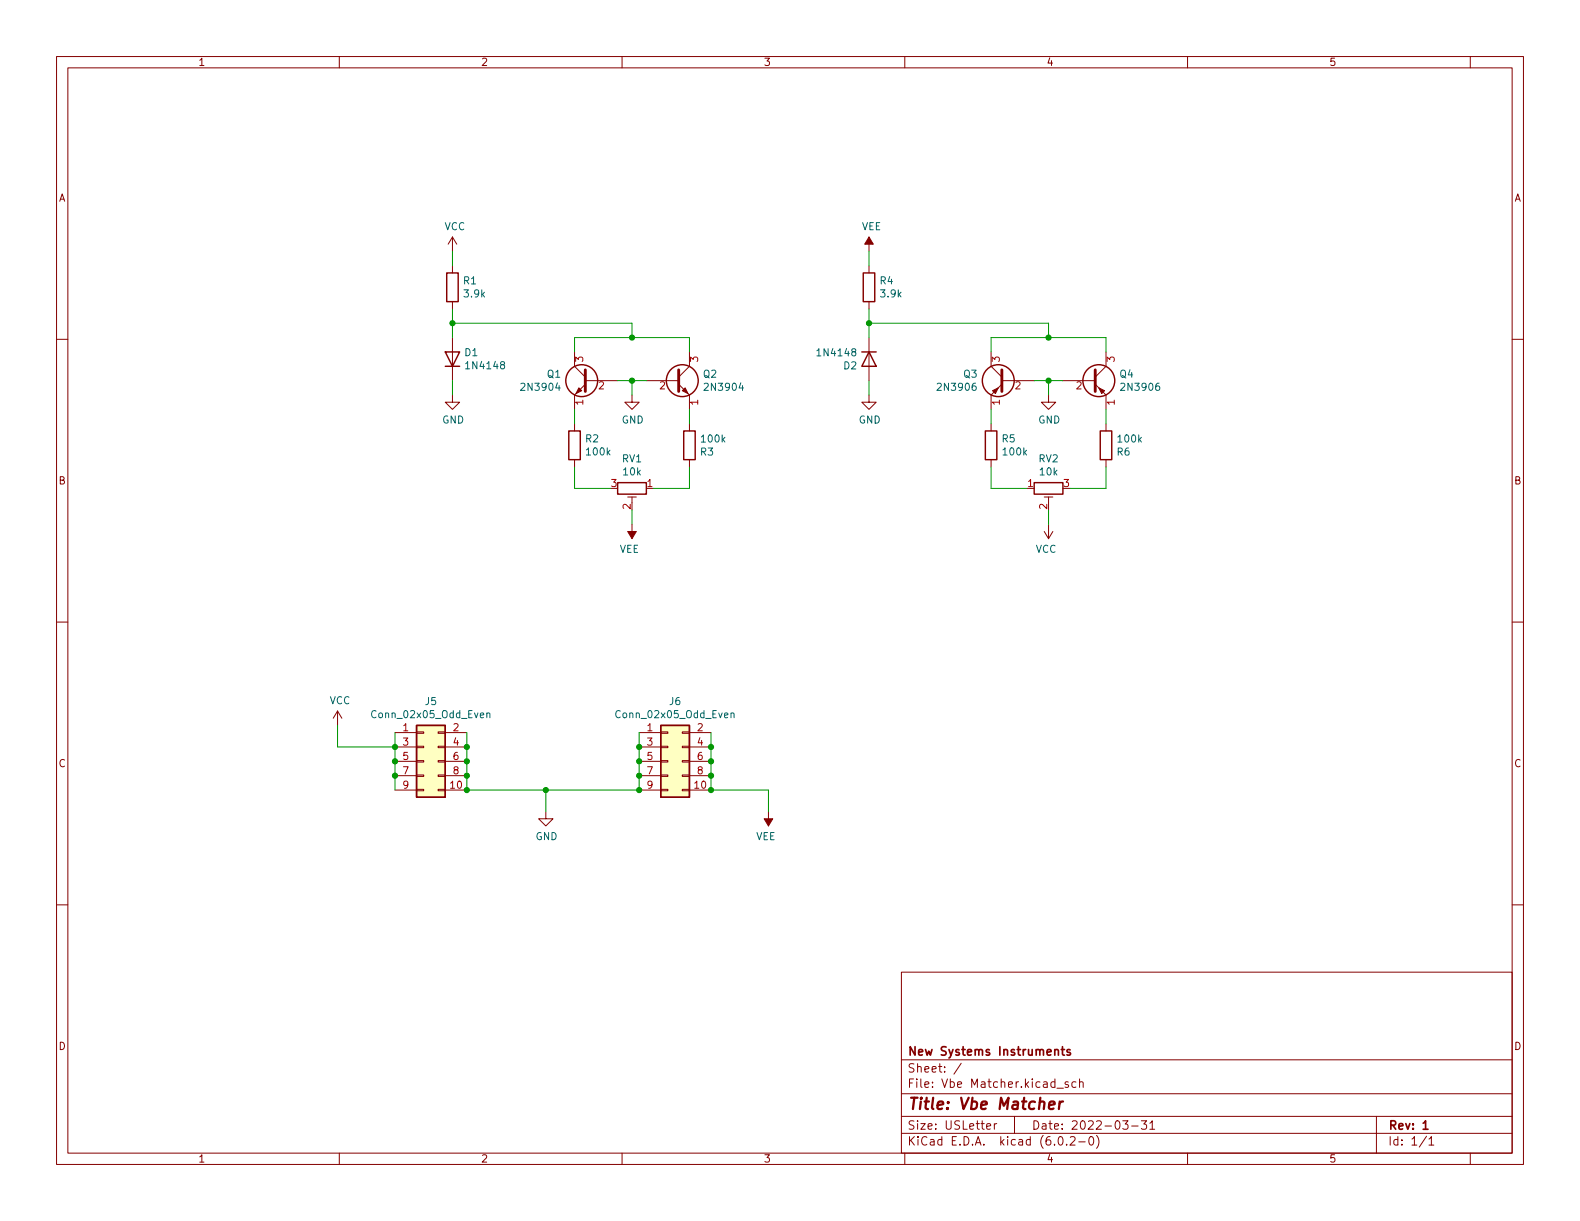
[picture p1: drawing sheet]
<svg xmlns="http://www.w3.org/2000/svg" width="279mm" height="216mm" viewBox="0 0 279 216" stroke-linecap="round" stroke-linejoin="round" font-family="sans-serif">
<g fill="none" stroke="#840000" stroke-width=".18">
<path d="M10 10h259.4v195.9h-259.4zM12 12h255.4v191.9h-255.4zM60 10v2M110 10v2M160 10v2M210 10v2M260 10v2M10 60h2M80 41.9l-.8 1.3M80 41.9v2.6M80 47v1.3M80 53.3v1.3"/>
<path d="M80 59.7v7.6M80 41.9l.8 1.3M153.7 41.9v2.6M153.7 47v1.3M153.7 53.3v1.3M153.7 59.7v7.6M267.4 60h2M80 69.9v1.2h1.3l-1.3 1.3-1.3-1.3h1.3M101.6 62.2v2.6l1.9 1.9M101.6 74.9v1.3M103.5 67.9l-1.9 2v2.5M103.5 67.3h5.7"/>
<path d="M111.8 69.9v1.2h1.2l-1.2 1.3-1.3-1.3h1.3M114.3 67.3h5.7M120 67.9l1.9 2v2.5M121.9 62.2v2.6l-1.9 1.9M121.9 74.9v1.3M153.7 69.9v1.2h1.2l-1.2 1.3-1.3-1.3h1.3M175.3 62.2v2.6l1.9 1.9M175.3 74.9v1.3M177.2 67.9l-1.9 2v2.5M177.2 67.3h5.7M185.4 69.9v1.2h1.3l-1.3 1.3-1.3-1.3h1.3M188 67.3h5.7"/>
<path d="M193.7 67.9l1.9 2v2.5M195.6 62.2v2.6l-1.9 1.9M195.6 74.9v1.3M101.6 81.3v1.3M111 87.9h1.5M111.8 87.9v1M111.8 92.7v2.6M121.9 81.3v1.3M175.3 81.3v1.3M184.7 94l.7 1.3M184.7 87.9h1.5M185.4 87.9v1"/>
<path d="M185.4 92.7v2.6M186.2 94l-.8 1.3M195.6 81.3v1.3M10 110h2M267.4 110h2M59.7 125.7l-.8 1.3M59.7 125.7v2.6M59.7 125.7l.8 1.3M69.8 129.5h3.9M69.8 139.7h3.9M69.8 132.1h3.9M69.8 134.6h3.9"/>
<path d="M69.8 137.2h3.9M73.7 139.6h1.2v.2h-1.2zM73.7 137h1.2v.3h-1.2zM73.7 134.5h1.2v.2h-1.2zM73.7 132h1.2v.2h-1.2zM73.7 129.4h1.2v.3h-1.2zM77.5 139.6h1.2v.2h-1.2zM77.5 137h1.2v.3h-1.2zM77.5 134.5h1.2v.2h-1.2zM77.5 132h1.2v.2h-1.2zM77.5 129.4h1.2v.3h-1.2zM78.7 129.5h3.8"/>
<path d="M78.7 139.7h3.8M78.7 132.1h3.8M78.7 134.6h3.8M78.7 137.2h3.8M113 129.5h3.8M113 139.7h3.8M113 132.1h3.8M113 134.6h3.8M113 137.2h3.8M116.8 139.6h1.3v.2h-1.3zM116.8 137h1.3v.3h-1.3zM116.8 134.5h1.3v.2h-1.3z"/>
<path d="M116.8 132h1.3v.2h-1.3zM116.8 129.4h1.3v.3h-1.3zM120.6 139.6h1.3v.2h-1.3zM120.6 137h1.3v.3h-1.3zM120.6 134.5h1.3v.2h-1.3zM120.6 132h1.3v.2h-1.3zM120.6 129.4h1.3v.3h-1.3zM121.9 129.5h3.8M121.9 139.7h3.8M121.9 132.1h3.8M121.9 134.6h3.8M121.9 137.2h3.8"/>
<path d="M10 160h2M96.5 143.5v1.3h1.3l-1.3 1.3-1.3-1.3h1.3M135.9 143.5v2.6M267.4 160h2M159.4 171.9h108v32h-108zM159.4 197.4h108M159.4 193.4h108M159.4 187.4h108M170 188l-1.3 1.9M174.5 199.2l.7-.2-.1-.3h-.4l-.2 .2v.7h.6M175.8 198.7v1M176.3 198.7h-.3l-.2 .3"/>
<path d="M179.4 197.4v3M186.9 192.4h1.1M188.9 191.4l-.4-.1-.2 .2 .1 .2 .5 .2v.3h-.6M190.3 191.4l-.5-.1-.3 .3v.4l.2 .2h.6M190.9 191.4l.2-.1 .4 .1v.9M190.9 190.8v1.5M198.5 198.2h1l-.5 .5 .4 .2v.6l-.2 .2h-.4l-.3-.2M200.1 199.1h1.2M201.8 198.2h1l-.5 .5 .4 .2v.6l-.2 .2h-.5l-.2-.2M203.3 198.6l.5-.4v1.5M203.3 199.7h.9M243.4 197.4v6.5"/>
<path d="M60 203.9v2M110 203.9v2M159.4 200.4h108M160 203.9v2M187.3 201h.2a.81 .81 0 0 1 .6 .6 .81 .81 0 0 1-.3 .8l-.2 .1a.81 .81 0 0 1-.6-.6 .81 .81 0 0 1 .3-.9zM188.6 202.3v.2M189.3 201.1l.5-.1 .2 .1 .1 .3-.9 1.1h.9M190.8 201.9h1.1M192.8 201h.1a.81 .81 0 0 1 .6 .6 .81 .81 0 0 1-.3 .8l-.2 .1a.81 .81 0 0 1-.5-.6 .81 .81 0 0 1 .3-.9zM193.9 200.8a1.72 1.72 0 0 1 0 2.2M210 203.9v2M252.3 200.9l-1.3 1.9"/>
<path d="M252.7 201.4l.4-.4v1.5M252.7 202.5h.8M260 203.9v2"/>
</g>
<path d="M186.5 185.7l.2-.1 .4 .1 .1 .9M187.7 185.6h.5M187.9 185.1v1.3l.3 .2M189.2 185.7l-.3-.1-.2 .2v.2l.5 .1v.4h-.5M251.7 198.6l.4-.4v1.5M251.7 199.7h.8" fill="none" stroke="#840000" stroke-width=".3"/>
<path d="M185.5 195.4l1-.2-.1-.3-.1-.1-.6 .1-.2 .9 .2 .3 .6-.1M187.4 194.8l-.2 1.3M188 194.8l-.4 .1-.2 .3" fill="none" stroke="#840000" stroke-width=".4"/>
<g fill="none" stroke="#840000" stroke-width=".25">
<path d="M79 48.3h2v5h-2zM152.7 48.3h2v5h-2zM78.7 62.2h2.6l-1.3 2.6zM78.7 64.8h2.6M100.6 76.2h2v5.1h-2zM120.9 76.2h2v5.1h-2zM152.4 62.2h2.5M153.7 62.2l1.2 2.6h-2.5zM174.2 76.2h2.1v5.1h-2.1zM194.6 76.2h2v5.1h-2zM109.2 85.3h5.1v2.1h-5.1zM182.9 85.3h5.1v2.1h-5.1z"/>
<path d="M73.7 128.3h5v12.7h-5zM116.8 128.3h5.1v12.7h-5.1z"/>
<circle cx="102.9" cy="67.3" r="2.82"/>
<circle cx="120.6" cy="67.3" r="2.82"/>
<circle cx="176.5" cy="67.3" r="2.82"/>
<circle cx="194.3" cy="67.3" r="2.82"/>
</g>
<g fill="#ffffc2" stroke="#ffffc2" stroke-width=".18">
<path d="M116.8 128.3h5.1v12.7h-5.1z"/>
<path d="M73.7 128.3h5v12.7h-5z"/>
</g>
<path d="M86.1 126.2l.2-.1h.3v.8M86.1 126.1v.8M129.3 126.2l.1-.1h.4v.8M129.3 126.1v.8" fill="none" stroke="#006464" stroke-width=".18"/>
<path d="M103.5 65.4v3.8M120 65.4v3.8M177.2 65.4v3.8M193.7 65.4v3.8" fill="none" stroke="#840000" stroke-width=".51"/>
<g fill="#840000" stroke="#840000" stroke-width=".18">
<path d="M175.5 69.1l1-.5-.5 1z"/>
<path d="M135.1 144.8h1.6l-.8 1.3z"/>
<path d="M194.3 68.6l1 .5-.5 .5z"/>
<path d="M153.7 41.9l.7 1.3h-1.5z"/>
<path d="M120.6 69.1l.6-.5 .5 1z"/>
<path d="M111 94h1.5l-.7 1.3z"/>
<path d="M102.4 68.6l.5 .5-1 .5z"/>
</g>
<g fill="none" stroke="#009600" stroke-width=".18">
<path d="M80 44.5v2.5M80 54.6v5.1M80 57.2h31.8v2.5M153.7 57.2h31.7v2.5M153.7 44.5v2.5M153.7 54.6v5.1M80 67.3v2.6M101.6 62.2v-2.5h20.3v2.5M101.6 72.4v2.5M109.2 67.3h5.1M111.8 67.3v2.6M121.9 72.4v2.5"/>
<path d="M153.7 67.3v2.6M175.3 62.2v-2.5h20.3v2.5M175.3 72.4v2.5M182.9 67.3h5.1M185.4 67.3v2.6M195.6 72.4v2.5M101.6 82.6v3.8h6.3M111.8 90.2v2.5M121.9 82.6v3.8h-6.3M175.3 82.6v3.8h6.3M185.4 90.2v2.5M195.6 82.6v3.8h-6.4"/>
<path d="M59.7 128.3v3.8h10.1M69.8 129.5v10.2M82.5 129.5v10.2h30.5v-10.2M96.5 139.7v3.8M125.7 129.5v10.2h10.2v3.8"/>
</g>
<g fill="#009600" stroke="#009600" stroke-width=".18">
<circle cx="125.7" cy="132.1" r=".46"/>
<circle cx="125.7" cy="134.6" r=".46"/>
<circle cx="125.7" cy="139.7" r=".46"/>
<circle cx="125.7" cy="137.2" r=".46"/>
<circle cx="113" cy="134.6" r=".46"/>
<circle cx="113" cy="132.1" r=".46"/>
<circle cx="113" cy="137.2" r=".46"/>
<circle cx="113" cy="139.7" r=".46"/>
<circle cx="96.5" cy="139.7" r=".46"/>
<circle cx="111.8" cy="67.3" r=".46"/>
<circle cx="111.8" cy="59.7" r=".46"/>
<circle cx="80" cy="57.2" r=".46"/>
<circle cx="153.7" cy="57.2" r=".46"/>
<circle cx="185.4" cy="67.3" r=".46"/>
<circle cx="185.4" cy="59.7" r=".46"/>
<circle cx="82.5" cy="137.2" r=".46"/>
<circle cx="82.5" cy="139.7" r=".46"/>
<circle cx="82.5" cy="134.6" r=".46"/>
<circle cx="69.8" cy="137.2" r=".46"/>
<circle cx="69.8" cy="134.6" r=".46"/>
<circle cx="69.8" cy="132.1" r=".46"/>
<circle cx="82.5" cy="132.1" r=".46"/>
</g>
<text font-size="2.8" fill="#840000" x="160.4" y="196.2">Title: Vbe Matcher</text>
<g font-size="2.1" fill="#840000">
<text x="160.4" y="189.7">Sheet: /</text>
<text x="160.4" y="186.7">New Systems Instruments</text>
<text x="160.4" y="192.4">File: Vbe Matcher.kicad_sch</text>
<text x="160.4" y="202.5">KiCad E.D.A. kicad (6.0.2-0)</text>
<text x="160.4" y="199.7">Size: USLetter</text>
<text x="182.4" y="199.7">Date: 2022-03-31</text>
<text x="245.4" y="199.7">Rev: 1</text>
<text x="245.4" y="202.5">Id: 1/1</text>
</g>
<g font-size="1.8" fill="#840000">
<text x="35" y="11.6">1</text>
<text x="85" y="11.6">2</text>
<text x="135" y="11.6">3</text>
<text x="185" y="11.6">4</text>
<text x="235" y="11.6">5</text>
<text x="10.3" y="35.6">A</text>
<text x="267.7" y="35.6">A</text>
<text x="10.3" y="85.7">B</text>
<text x="267.7" y="85.7">B</text>
<text x="10.3" y="135.6">C</text>
<text x="267.7" y="135.6">C</text>
<text x="10.3" y="185.7">D</text>
<text x="267.7" y="185.7">D</text>
<text x="35" y="205.6">1</text>
<text x="85" y="205.6">2</text>
<text x="135" y="205.6">3</text>
<text x="185" y="205.6">4</text>
<text x="235" y="205.6">5</text>
</g>
<g font-size="1.8" fill="#006464">
<text x="78.6" y="40.7">VCC</text>
<text x="152.4" y="40.7">VEE</text>
<text x="82" y="50.3">R1</text>
<text x="82.2" y="52.6">3.9k</text>
<text x="155.6" y="50.3">R4</text>
<text x="155.8" y="52.6">3.9k</text>
<text x="82.2" y="63">D1</text>
<text x="82.7" y="65.3">1N4148</text>
<text x="144.8" y="63">1N4148</text>
<text x="149.2" y="65.3">D2</text>
<text x="92.4" y="69.1">2N3904</text>
<text x="96.8" y="66.8">Q1</text>
<text x="124.4" y="66.8">Q2</text>
<text x="124.9" y="69.1">2N3904</text>
<text x="166.1" y="69.1">2N3906</text>
<text x="170.4" y="66.8">Q3</text>
<text x="198" y="66.8">Q4</text>
<text x="198.5" y="69.1">2N3906</text>
<text x="78.2" y="74.9">GND</text>
<text x="109.9" y="74.9">GND</text>
<text x="151.8" y="74.9">GND</text>
<text x="183.6" y="74.9">GND</text>
<text x="103.6" y="78.2">R2</text>
<text x="103.8" y="80.5">100k</text>
<text x="110" y="81.7">RV1</text>
<text x="123.9" y="80.5">R3</text>
<text x="124.1" y="78.2">100k</text>
<text x="177.2" y="78.2">R5</text>
<text x="177.5" y="80.5">100k</text>
<text x="183.7" y="81.7">RV2</text>
<text x="197.5" y="80.5">R6</text>
<text x="197.8" y="78.2">100k</text>
<text x="110.3" y="84">10k</text>
<text x="183.9" y="84">10k</text>
<text x="109.5" y="97.7">VEE</text>
<text x="183.1" y="97.7">VCC</text>
<text x="58.3" y="124.5">VCC</text>
<text x="75.2" y="124.7">J5</text>
<text x="118.4" y="124.7">J6</text>
<text x="66.1" y="127">Conn_02x05_Odd_Even</text>
<text x="109.3" y="127">Conn_02x05_Odd_Even</text>
<text x="94.7" y="148.5">GND</text>
<text x="133.7" y="148.5">VEE</text>
</g>
<g font-size="1.8" fill="#a90000">
<text x="103.1" y="64" transform="rotate(-90 103.1 64)">3</text>
<text x="123.4" y="64" transform="rotate(-90 123.4 64)">3</text>
<text x="176.8" y="64" transform="rotate(-90 176.8 64)">3</text>
<text x="197.1" y="64" transform="rotate(-90 197.1 64)">3</text>
<text x="103.1" y="71.6" transform="rotate(-90 103.1 71.6)">1</text>
<text x="105.9" y="68.8">2</text>
<text x="116.7" y="68.8">2</text>
<text x="123.4" y="71.6" transform="rotate(-90 123.4 71.6)">1</text>
<text x="176.8" y="71.6" transform="rotate(-90 176.8 71.6)">1</text>
<text x="179.5" y="68.8">2</text>
<text x="190.3" y="68.8">2</text>
<text x="197.1" y="71.6" transform="rotate(-90 197.1 71.6)">1</text>
<text x="108.1" y="86.1">3</text>
<text x="114.4" y="86.1">1</text>
<text x="181.8" y="86.1">1</text>
<text x="188.1" y="86.1">3</text>
<text x="111.5" y="90" transform="rotate(-90 111.5 90)">2</text>
<text x="185.2" y="90" transform="rotate(-90 185.2 90)">2</text>
<text x="71.3" y="129.3">1</text>
<text x="71.3" y="131.8">3</text>
<text x="80.2" y="129.3">2</text>
<text x="80.2" y="131.8">4</text>
<text x="114.4" y="129.3">1</text>
<text x="114.4" y="131.8">3</text>
<text x="123.3" y="129.3">2</text>
<text x="123.3" y="131.8">4</text>
<text x="71.3" y="134.4">5</text>
<text x="71.3" y="136.9">7</text>
<text x="80.2" y="134.4">6</text>
<text x="80.2" y="136.9">8</text>
<text x="114.4" y="134.4">5</text>
<text x="114.4" y="136.9">7</text>
<text x="123.3" y="134.4">6</text>
<text x="123.3" y="136.9">8</text>
<text x="71.3" y="139.4">9</text>
<text x="79.7" y="139.4">10</text>
<text x="114.4" y="139.4">9</text>
<text x="122.8" y="139.4">10</text>
</g>
</svg>
